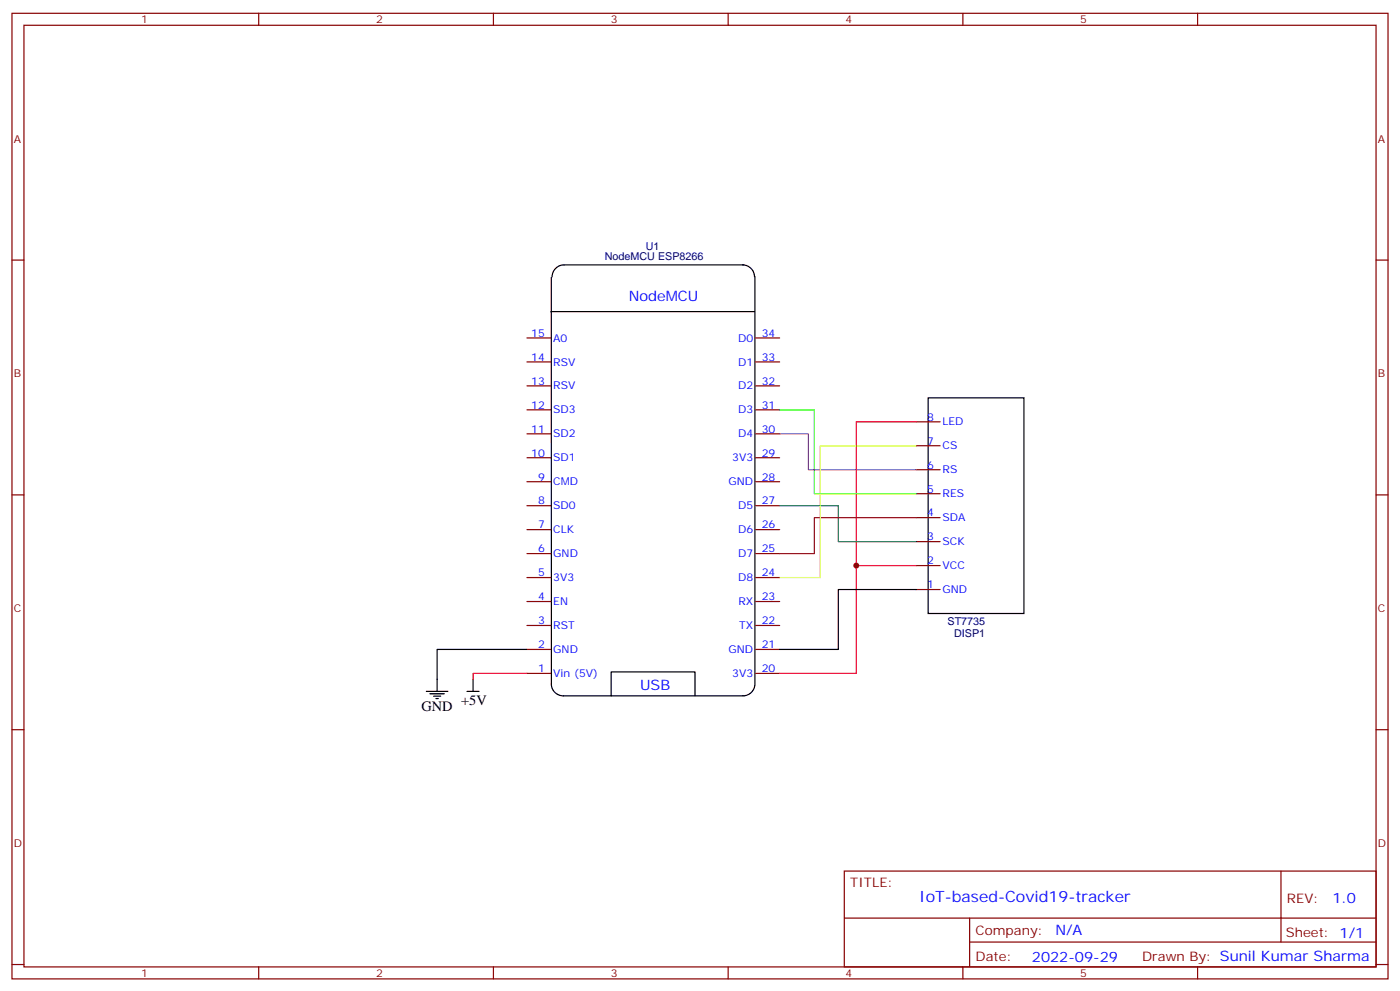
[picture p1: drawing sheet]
<svg xmlns="http://www.w3.org/2000/svg" width="412mm" height="292mm" viewBox="0 0 412 292" stroke-linecap="round" stroke-linejoin="round" font-family="sans-serif">
<g fill="none" stroke="#870000" stroke-width=".35">
<path d="M3.5 3.9h405.4v284.4h-405.4zM7.1 7.4h398.2v277.3h-398.2zM76.2 3.9v3.5M145.3 3.9v3.5M214.5 3.9v3.5M283.6 3.9v3.5M352.8 3.9v3.5M3.5 76.6h3.6M405.3 76.6h3.6M155.2 99.5h7.1M222.6 99.5h7.1M155.2 106.6h7.1"/>
<path d="M155.2 113.6h7.1M222.6 106.6h7.1M222.6 113.6h7.1M155.2 120.7h7.1M155.2 127.7h7.1M155.2 134.8h7.1M222.6 120.7h7.1M222.6 127.7h7.1M222.6 134.8h7.1M269.9 138.3h7M269.9 131.3h7M269.9 124.2h7"/>
<path d="M3.5 145.7h3.6M155.2 141.9h7.1M155.2 148.9h7.1M155.2 156h7.1M222.6 141.9h7.1M222.6 148.9h7.1M222.6 156h7.1M269.9 159.5h7M269.9 152.4h7M269.9 145.4h7M405.3 145.7h3.6M155.2 163h7.1"/>
<path d="M155.2 170.1h7.1M155.2 177.1h7.1M222.6 163h7.1M222.6 170.1h7.1M222.6 177.1h7.1M269.9 173.6h7M269.9 166.5h7M155.2 184.2h7.1M155.2 191.2h7.1M155.2 198.3h7.1M222.6 184.2h7.1M222.6 191.2h7.1"/>
<path d="M222.6 198.3h7.1M3.5 214.9h3.6M405.3 214.9h3.6M248.7 256.5h156.6v28.2h-156.6zM377.3 256.5v20.9M248.7 270.4h156.5M285.6 277.4h119.6M285.6 270.4v14.1M3.5 284h3.6M76.2 284.7v3.6M145.3 284.7v3.6M214.5 284.7v3.6"/>
<path d="M283.6 284.7v3.6M352.8 284.7v3.6M405.3 284h3.6"/>
</g>
<g fill="none" stroke="#000" stroke-width=".35">
<path d="M218.7 78a3.5 3.5 0 0 1 3.5 3.5M219.1 78h-52.9a3.5 3.5 0 0 0-3.6 3.5M162.3 91.8h59.9M162.4 81.7v119.7M222.4 81.5v119.7M273.4 117.2h28.2v63.5h-28.2zM269.9 173.6h-23v17.6h-17.2M155.2 191.2h-26.4v12.4M125.6 203.6h6.3M126.6 204.3h4.3M127.7 205h2.1M128.4 205.7h.7"/>
<path d="M137.6 203.6h3.5M139.3 200.1v3.5M162.4 201.4a3.5 3.5 0 0 0 3.5 3.5h52.9a3.5 3.5 0 0 0 3.6-3.5M180 204.9v-7h24.7v7"/>
</g>
<path d="M269.9 124.2h-17.7v74.1h-22.5M252.2 166.5h17.7M155.2 198.3h-15.9v1.8" fill="none" stroke="#f00" stroke-width=".35"/>
<path d="M229.7 148.9h17.2v10.6h23" fill="none" stroke="#008700" stroke-width=".35"/>
<path d="M269.9 152.4h-30v10.6h-10.2" fill="none" stroke="#903" stroke-width=".35"/>
<path d="M229.7 120.7h10.2v24.7h30" fill="none" stroke="#0f0" stroke-width=".35"/>
<path d="M229.7 127.7h8.4v10.6h31.8" fill="none" stroke="#c0c" stroke-width=".35"/>
<path d="M269.9 131.3h-28.2v38.8h-12" fill="none" stroke="#cf0" stroke-width=".35"/>
<circle cx="252.2" cy="166.5" r=".88" fill="#c00"/>
<text font-size="4.6" fill="#00f" x="270.8" y="265.5">IoT-based-Covid19-tracker</text>
<g font-size="4.2" fill="#00f">
<text x="185.2" y="88.6">NodeMCU</text>
<text x="188.6" y="203.3">USB</text>
<text x="392.5" y="265.8">1.0</text>
<text x="310.9" y="275.3">N/A</text>
<text x="304" y="283.1">2022-09-29</text>
</g>
<g font-size="4.2">
<text x="124.2" y="209.2">GND</text>
<text x="135.8" y="207.5">+5V</text>
</g>
<g font-size="3.9" fill="#800">
<text x="250.5" y="261.1">TITLE:</text>
<text x="379.1" y="265.8">REV:</text>
<text x="287.4" y="275.3">Company:</text>
<text x="378.7" y="275.9">Sheet: 1/1</text>
<text x="287.4" y="283">Date:</text>
<text x="336.4" y="283.1">Drawn By: Sunil Kumar Sharma</text>
</g>
<g font-size="3.2" fill="#800">
<text x="41.6" y="6.9">1</text>
<text x="110.8" y="6.9">2</text>
<text x="179.9" y="6.9">3</text>
<text x="249.1" y="6.9">4</text>
<text x="318.2" y="6.9">5</text>
<text x="4.1" y="42">A</text>
<text x="405.9" y="42">A</text>
<text x="4.1" y="111.2">B</text>
<text x="405.9" y="111.2">B</text>
<text x="4.1" y="180.3">C</text>
<text x="405.9" y="180.3">C</text>
<text x="4.1" y="249.4">D</text>
<text x="405.9" y="249.4">D</text>
<text x="41.6" y="287.7">1</text>
<text x="110.8" y="287.7">2</text>
<text x="179.9" y="287.7">3</text>
<text x="249.1" y="287.7">4</text>
<text x="318.2" y="287.7">5</text>
</g>
<g font-size="3.2" fill="#000080">
<text x="178.2" y="76.6">NodeMCU ESP8266</text>
<text x="190.3" y="73.7">U1</text>
<text x="279.1" y="184.2">ST7735</text>
<text x="281.1" y="187.4">DISP1</text>
</g>
<g font-size="3.2" fill="#00f">
<text x="156.5" y="99.2">15</text>
<text x="163" y="100.6">A0</text>
<text x="217.4" y="100.6">D0</text>
<text x="224.4" y="99.2">34</text>
<text x="156.5" y="106.2">14</text>
<text x="163" y="107.6">RSV</text>
<text x="217.4" y="107.6">D1</text>
<text x="224.4" y="106.2">33</text>
<text x="156.5" y="113.3">13</text>
<text x="224.4" y="113.3">32</text>
<text x="163" y="114.7">RSV</text>
<text x="217.4" y="114.7">D2</text>
<text x="156.5" y="120.3">12</text>
<text x="163" y="121.7">SD3</text>
<text x="217.4" y="121.7">D3</text>
<text x="224.4" y="120.3">31</text>
<text x="273.1" y="123.9">8</text>
<text x="277.6" y="125.3">LED</text>
<text x="156.5" y="127.4">11</text>
<text x="163" y="128.8">SD2</text>
<text x="217.4" y="128.8">D4</text>
<text x="224.4" y="127.4">30</text>
<text x="273.1" y="130.9">7</text>
<text x="156.5" y="134.4">10</text>
<text x="163" y="135.9">SD1</text>
<text x="215.7" y="135.9">3V3</text>
<text x="224.4" y="134.4">29</text>
<text x="273.1" y="138">6</text>
<text x="277.6" y="132.3">CS</text>
<text x="158.5" y="141.5">9</text>
<text x="163" y="142.9">CMD</text>
<text x="214.6" y="142.9">GND</text>
<text x="224.4" y="141.5">28</text>
<text x="277.6" y="139.4">RS</text>
<text x="158.5" y="148.6">8</text>
<text x="163" y="150">SD0</text>
<text x="217.4" y="150">D5</text>
<text x="224.4" y="148.6">27</text>
<text x="273.1" y="145">5</text>
<text x="277.6" y="146.4">RES</text>
<text x="158.5" y="155.6">7</text>
<text x="224.4" y="155.6">26</text>
<text x="273.1" y="152.1">4</text>
<text x="277.6" y="153.5">SDA</text>
<text x="163" y="157">CLK</text>
<text x="217.4" y="157">D6</text>
<text x="273.1" y="159.1">3</text>
<text x="277.6" y="160.5">SCK</text>
<text x="158.5" y="162.7">6</text>
<text x="163" y="164.1">GND</text>
<text x="217.4" y="164.1">D7</text>
<text x="224.4" y="162.7">25</text>
<text x="273.1" y="166.2">2</text>
<text x="277.6" y="167.6">VCC</text>
<text x="158.5" y="169.7">5</text>
<text x="163" y="171.1">3V3</text>
<text x="217.4" y="171.1">D8</text>
<text x="224.4" y="169.7">24</text>
<text x="273.1" y="173.2">1</text>
<text x="158.5" y="176.8">4</text>
<text x="163" y="178.2">EN</text>
<text x="217.5" y="178.2">RX</text>
<text x="224.4" y="176.8">23</text>
<text x="277.6" y="174.7">GND</text>
<text x="158.5" y="183.8">3</text>
<text x="163" y="185.2">RST</text>
<text x="217.8" y="185.2">TX</text>
<text x="224.4" y="183.8">22</text>
<text x="158.5" y="190.9">2</text>
<text x="224.4" y="190.9">21</text>
<text x="158.5" y="197.9">1</text>
<text x="163" y="192.3">GND</text>
<text x="214.6" y="192.3">GND</text>
<text x="224.4" y="197.9">20</text>
<text x="163" y="199.4">Vin (5V)</text>
<text x="215.7" y="199.4">3V3</text>
</g>
</svg>
